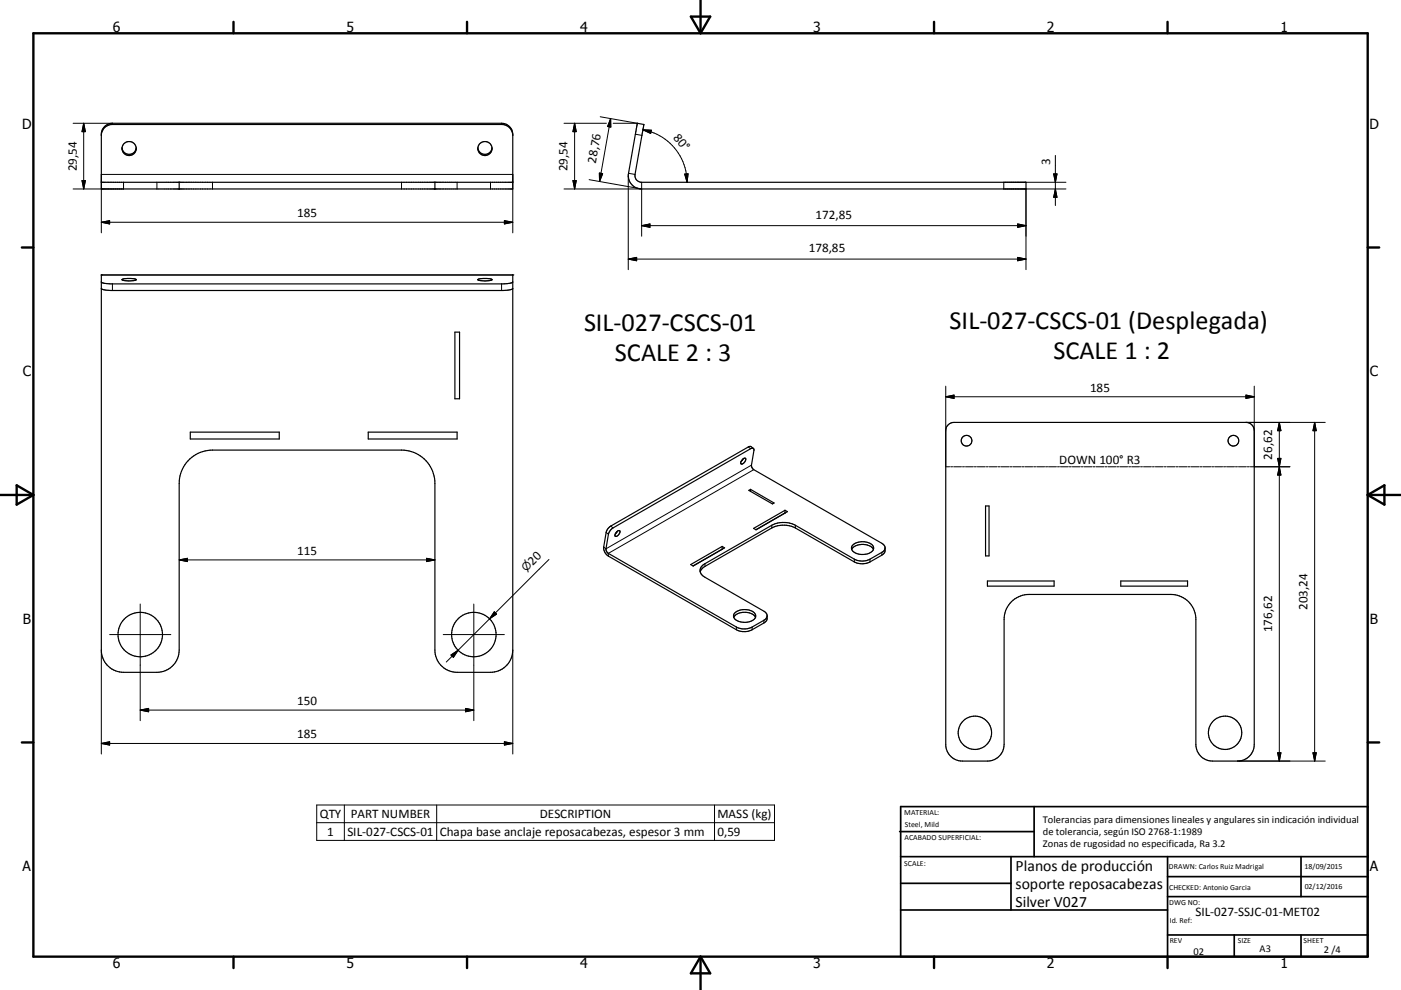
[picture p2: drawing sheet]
<svg xmlns="http://www.w3.org/2000/svg" width="420mm" height="297mm" viewBox="0 0 420 297" stroke-linecap="round" stroke-linejoin="round" font-family="sans-serif">
<g fill="none" stroke="#000" stroke-width=".36">
<path d="M31.3 38l1.1-.8 1.3-.2h116.7a3.3 3.3 0 0 1 3.3 3.3v16.4h-123.3v-16.4l.2-1.3zM191.1 37l1.9 .4-2.6 14.9a1.99 1.99 0 0 0 2 2.4h115.2v2h-115.2a4 4 0 0 1-4-4.7zM30.4 40.6a3.3 3.3 0 0 1 3.3-3.3h116.7a3.3 3.3 0 0 1 3.3 3.3M30.4 54.7h123.3M36.6 44.4a2.15 2.15 0 0 0 2.1 1.9 2.15 2.15 0 0 0 2.1-1.9M53.7 54.7v2M130.4 54.7v2M143.3 44.4a2.13 2.13 0 0 0 2.1 1.9 2.13 2.13 0 0 0 2.1-1.9M30.4 82.5h123.3v112.5a6.7 6.7 0 0 1-6.6 6.7h-10.1a6.7 6.7 0 0 1-6.6-6.7v-50a10 10 0 0 0-10-10h-56.7a10 10 0 0 0-10 10v50a6.7 6.7 0 0 1-6.7 6.7h-10a6.7 6.7 0 0 1-6.6-6.7zM30.4 84.6l.9 .4 2 .2h117.5l1.9-.2 1-.4M30.4 86.6l.7 .3 2.2 .3h117.5l2.2-.3 .7-.3M36.6 83.9a6.1 6.1 0 0 0 4.2 0"/>
<path d="M36.6 83.9h.1M36.6 83.9l1.6-.4 2 .1 .6 .3M40.8 83.9h.1M136.4 99.6h1.4v20h-1.4zM143.4 83.8l2.5-.3 1.6 .4a5.7 5.7 0 0 1-4.3 0zM147.5 83.9h.1M57 129.6h26.7v2.1h-26.7zM110.4 129.6h26.6v2.1h-26.6zM222.7 137.8l.1-.2a.44 .44 0 0 1 .7-.1 .44 .44 0 0 1 0 .7 1.03 1.03 0 0 1-1.4 .9v-.5zM222.7 137.9l-.5 .6M222.8 137.7l-.1 .2M225.9 134.6l-.8-.7-.7 .2-41.5 23.9-.6 .6-.5 .9-.8 4.6a3 3 0 0 0 1.4 2.7l38.4 22.1a5.1 5.1 0 0 0 4.7 0l4.1-2.4 .4-.7v-1.1"/>
<path d="M225.9 134.6h-.9l-41.4 23.9-1.1 1.6-.8 4.6 .1 .7 .6 .6 38.4 22.1a5.1 5.1 0 0 0 4.7 0l3.8-2.2 .6-.7 .1-.5M225.9 134.6l.2 .4-.8 4.6 .1 .5 .4 .7 38.6 22.2 .7 .6 .3 .8M284.2 127.6l.8-.6 1-.3h87.5a2.5 2.5 0 0 1 2.5 2.5v94.2a5 5 0 0 1-5 4.9h-7.5a5 5 0 0 1-5-4.9v-37.6a7.5 7.5 0 0 0-7.5-7.5h-42.5a7.5 7.5 0 0 0-7.5 7.5v37.6a5 5 0 0 1-5 4.9h-7.5a5 5 0 0 1-5-4.9v-94.2l.2-1zM184.9 159.5a.53 .53 0 0 1 .9-.3 .53 .53 0 0 1-.1 .9 .94 .94 0 0 1-1.3 .7l.1-.7zM185.1 159.4l-.6 .8M224.5 147.1l.5-.3 7.1 4.1-.5 .3zM225 146.8v.6M235.4 153.1l-9.5 5.4 .8 .4M235.4 153.1l.7 .4-9.4 5.4M235.4 153.1v.8M235.4 153.9h.1M235.4 153.9l-8.8 5"/>
<path d="M295.5 151.8h1v15h-1zM207.1 169.4l9.4-5.5 .7 .5-9.4 5.4zM216.5 163.9v.9M216.5 164.8h.1M216.5 164.8l-8.7 5M255.3 164.9a4.2 4.2 0 0 1 6.6 0M255.8 163.4a4.6 4.6 0 0 1 6 .4 1.64 1.64 0 0 1-1.5 2.3 4.3 4.3 0 0 1-4.9-1.2l-.1-.8zM265.4 164.4l-.1 .5-.6 .6-3.9 2.3a5 5 0 0 1-4.7 0l-17.6-10.2a7.8 7.8 0 0 0-7.1 0l-20.1 11.5a2.13 2.13 0 0 0-1.4 2.1 2.13 2.13 0 0 0 1.4 2l17.7 10.2 .7 .6 .3 .7M265.4 164.4l-.1 1-.4 .7-4.1 2.5a5.2 5.2 0 0 1-4.7 0l-17.6-10.2a7.8 7.8 0 0 0-7.1 0l-20.1 11.5-.9 .8-.5 .9M296 174.3h20v1.6h-20zM336 174.3h20v1.6h-20zM220 185.2a4.3 4.3 0 0 1 6.5 0"/>
<path d="M220.2 184a4.6 4.6 0 0 1 6.2 .2 1.62 1.62 0 0 1-1.4 2.2 4.3 4.3 0 0 1-5-1.1l-.1-.5z"/>
<circle cx="38.7" cy="44.5" r="2.12"/>
<circle cx="145.4" cy="44.6" r="2.12"/>
<circle cx="289.8" cy="132.2" r="1.61"/>
<circle cx="369.8" cy="132.2" r="1.6"/>
<circle cx="42" cy="190.4" r="6.7"/>
<circle cx="142.1" cy="190.4" r="6.7"/>
<circle cx="292.3" cy="219.8" r="5"/>
<circle cx="367.3" cy="219.8" r="5"/>
</g>
<g fill="none" stroke="#000" stroke-width=".3">
<path d="M21.9 37h11.8v.3M25.1 37l.5 2.5h-1zM25.1 37v19.7M150.4 37v.3M169.1 37h12.7M172.3 37v19.7M172.3 37l.5 2.5h-1zM179.9 35l11.2 2h-7.3M183.1 35.6l-3.4 18.9M183.1 35.6v2.5l-.9-.1zM192.8 38.9a16 16 0 0 1 13.2 15.8M192.8 38.9l2.5 .2-.2 .9z"/>
<path d="M24.6 54.2h1l-.5 2.5zM37 54.7v2h-15.1M47 54.7v2M63.7 54.7v2M120.4 54.7v2M137 54.7v2M147.1 54.7v2M171.8 54.2h1l-.5 2.5zM176.6 53.9l15.8 2.8h-23.3M179.7 51.9l1 .2-1 2.4zM188.4 52.7v28.2M188.4 52l2 .3"/>
<path d="M190.5 40.3l1.9 .3M192.4 54.7v16.2M205.3 52.2l1-.1-.3 2.6zM307.6 56.7v24.2M315.9 52.2h1l-.5 2.5zM316.4 46.6v15.1M316.4 56.7l.5 2.5h-1zM319.6 54.7h-18.7v2h18.7M30.4 69.9v-17.6h123.3v17.6M30.4 66.7h123.3M30.4 66.7l2.5-.5v1zM151.2 66.2l2.5 .5-2.5 .5z"/>
<path d="M188.4 77.7h119.2M188.4 77.7l2.5-.5v1zM192.4 67.7h115.2M192.4 67.7l2.5-.5v1zM305.1 77.2l2.5 .5-2.5 .5zM305.1 67.2l2.5 .5-2.5 .5zM30.4 82.5h123.3M33.7 85.2v2M150.4 85.2v2M283.5 115.9v24.1h1.2M283.5 119h92.5M283.5 119l2.5-.5v1z"/>
<path d="M373.5 118.5l2.5 .5-2.5 .5zM376 115.9v24.1M224.4 134.1l.6 .5M225.3 139.6l-43.6 25.1-.7-.6M373.5 126.7h23.8M383 137.5h1l-.4 2.5zM383.6 126.7v101.6M383.6 126.7l.4 2.5h-1zM394.1 126.7v101.6M394.1 126.7l.5 2.5h-1zM181.7 159.7l.7 .6M183.1 157.8l.7 .6"/>
<path d="M226 140.9l-43.6 25.1v.8M231.4 157.6v.8M238.5 157.6v.8M285 140h.6M285.9 140h2.4M288.6 140h.6M289.5 140h2.3M292.1 140h.6M293 140h2.4M295.7 140h.6M296.6 140h2.3M299.2 140h.7"/>
<path d="M300.1 140h2.4M302.8 140h.6M303.7 140h2.4M306.4 140h.6M307.2 140h2.4M309.9 140h.6M310.8 140h2.4M313.5 140h.6M314.4 140h2.3M317 140h.6M317.9 140h2.4M320.6 140h.6"/>
<path d="M321.5 140h2.4M324.2 140h.5M325.1 140h2.3M327.7 140h.6M328.6 140h2.4M331.3 140h.6M332.2 140h2.3M334.8 140h.6M335.7 140h2.4M338.4 140h.6M339.3 140h2.3M341.9 140h.6"/>
<path d="M342.8 140h2.4M345.5 140h.6M346.4 140h2.3M349.1 140h.5M349.9 140h2.4M352.6 140h.6M353.5 140h2.4M356.2 140h.6M357.1 140h2.3M359.7 140h.6M360.6 140h2.4M363.3 140h.6"/>
<path d="M364.2 140h2.4M366.8 140h.6M367.7 140h2.4M370.4 140h.6M371.3 140h2.4M374 140h.6M374.9 140h11.8M383.6 140l.4 2.5h-1zM53.7 168h76.7M53.7 168l2.5-.5v1zM127.9 167.5l2.5 .5-2.5 .5zM164.6 167.9l-17.8 17.8"/>
<path d="M211.3 169.1v.8M256.1 167.8v.8M260.8 167.8v.8M264.4 165.7v.9M30.4 195v31.2M32.9 190.4h18.3M42 181.2v35M132.9 190.4h18.3M135.2 196.5l2.2-1.4-1.5 2.1zM142 181.2v35M146.8 185.7l-13 12.9M148.2 183.5l.7 .7-2.1 1.5z"/>
<path d="M153.7 195v31.2M220.8 188.1v.8M225.5 188.1v.8M229 186.1v.8M42 213h100M42 213l2.6-.5v1zM139.6 212.5l2.4 .5-2.4 .5zM30.4 223l2.5-.5v1zM30.4 223h123.3M151.2 222.5l2.5 .5-2.5 .5zM371 228.3h26.3M383 225.8h1l-.4 2.5z"/>
<path d="M393.6 225.8h1l-.5 2.5zM95 241.5h137.2v10.6h-137.2zM95 246.8h137.2M103.2 241.5v10.6M130.9 241.5v10.6M214.2 241.5v10.6"/>
</g>
<g fill="#000">
<circle cx="30.4" cy="82.5" r=".18"/>
<circle cx="153.7" cy="82.5" r=".18"/>
</g>
<g fill="none" stroke="#000" stroke-width=".71">
<path d="M10 10h400v277h-400zM70 6.6v3.4M140 6.6v3.4M207.1 5h5.8l-2.9 5zM210 0v10M280 6.6v3.4M350 6.6v3.4M6.6 74.2h3.4M410 74.2h3.5M0 148.5h10M5 145.6l5 2.9-5 2.9zM410 148.5h10.1"/>
<path d="M410 148.5l5.1-2.9v5.8zM6.6 222.7h3.4M410 222.7h3.5M70 287v3.4M140 287v3.4M210 287v10M210 287l2.9 5h-5.8zM280 287v3.4M350 287v3.4"/>
</g>
<g fill="none" stroke="#000" stroke-width=".51">
<path d="M269.7 249.5h40.3M270 242h140v45h-140zM270 257h140M303.1 257v16M310 242v15M350 257v30M390.1 257v12M270 265h33.1M270 273h80M350 269h60M350 263h60M350 280.5h60"/>
<path d="M370 280.5v6.5M390.1 280.5v6.5"/>
</g>
<g fill="#000" stroke="#000" stroke-width=".3">
<path d="M25.1 37l.5 2.5h-1zM172.3 37l.5 2.5h-1zM183.1 35.6v2.5l-.9-.1zM192.8 38.9l2.5 .2-.2 .9zM24.6 54.2h1l-.5 2.5zM171.8 54.2h1l-.5 2.5zM179.7 51.9l1 .2-1 2.4zM205.3 52.2l1-.1-.3 2.6zM315.9 52.2h1l-.5 2.5zM316.4 56.7l.5 2.5h-1zM30.4 66.7l2.5-.5v1zM151.2 66.2l2.5 .5-2.5 .5z"/>
<path d="M188.4 77.7l2.5-.5v1zM192.4 67.7l2.5-.5v1zM305.1 77.2l2.5 .5-2.5 .5zM305.1 67.2l2.5 .5-2.5 .5zM283.5 119l2.5-.5v1zM373.5 118.5l2.5 .5-2.5 .5zM383 137.5h1l-.4 2.5zM383.6 126.7l.4 2.5h-1zM394.1 126.7l.5 2.5h-1zM383.6 140l.4 2.5h-1zM53.7 168l2.5-.5v1zM127.9 167.5l2.5 .5-2.5 .5z"/>
<path d="M135.2 196.5l2.2-1.4-1.5 2.1zM148.2 183.5l.7 .7-2.1 1.5zM42 213l2.6-.5v1zM139.6 212.5l2.4 .5-2.4 .5zM30.4 223l2.5-.5v1zM151.2 222.5l2.5 .5-2.5 .5zM383 225.8h1l-.4 2.5zM393.6 225.8h1l-.5 2.5z"/>
</g>
<g font-size="7.9">
<text x="175.1" y="99.3">SIL-027-CSCS-01</text>
<text x="284.6" y="98.6">SIL-027-CSCS-01 (Desplegada)</text>
<text x="315.8" y="107.6">SCALE 1 : 2</text>
<text x="184.3" y="108.4">SCALE 2 : 3</text>
</g>
<g font-size="4.7">
<text x="304.5" y="261.2">Planos de producción</text>
<text x="304.5" y="266.6">soporte reposacabezas</text>
<text x="304.5" y="272">Silver V027</text>
</g>
<g font-size="4.2">
<text x="33.9" y="9.6">6</text>
<text x="103.9" y="9.6">5</text>
<text x="173.9" y="9.6">4</text>
<text x="243.8" y="9.6">3</text>
<text x="313.9" y="9.6">2</text>
<text x="383.9" y="9.6">1</text>
<text x="6.7" y="38.7">D</text>
<text x="410.5" y="38.7">D</text>
<text x="6.9" y="112.9">C</text>
<text x="410.7" y="112.9">C</text>
<text x="6.9" y="187.1">B</text>
<text x="410.7" y="187.1">B</text>
<text x="6.8" y="261.4">A</text>
<text x="410.7" y="261.4">A</text>
<text x="33.9" y="290.4">6</text>
<text x="103.9" y="290.4">5</text>
<text x="173.9" y="290.4">4</text>
<text x="243.8" y="290.4">3</text>
<text x="313.9" y="290.4">2</text>
<text x="383.9" y="290.4">1</text>
</g>
<g font-size="3.9">
<text x="201.8" y="41.4" transform="rotate(50 201.8 41.4)">80°</text>
<text x="23" y="51.3" transform="rotate(-90 23 51.3)">29,54</text>
<text x="170.2" y="51.3" transform="rotate(-90 170.2 51.3)">29,54</text>
<text x="178.6" y="49.1" transform="rotate(-80 178.6 49.1)">28,76</text>
<text x="314.9" y="49.4" transform="rotate(-90 314.9 49.4)">3</text>
<text x="89.1" y="65.1">185</text>
<text x="244.5" y="65.6">172,85</text>
<text x="242.5" y="75.6">178,85</text>
<text x="326.8" y="117.5">185</text>
<text x="381.4" y="137.9" transform="rotate(-90 381.4 137.9)">26,62</text>
<text x="317.6" y="139.3">DOWN 100° R3</text>
<text x="89.1" y="166.4">115</text>
<text x="159.8" y="169.7" transform="rotate(-45 159.8 169.7)">20</text>
<text x="392" y="183" transform="rotate(-90 392 183)">203,24</text>
<text x="381.4" y="189.7" transform="rotate(-90 381.4 189.7)">176,62</text>
<text x="89.1" y="211.5">150</text>
<text x="89.1" y="221.5">185</text>
<text x="95.8" y="245.4">QTY</text>
<text x="105.2" y="245.4">PART NUMBER</text>
<text x="161.8" y="245.4">DESCRIPTION</text>
<text x="215.1" y="245.5">MASS (kg)</text>
<text x="98.1" y="250.7">1</text>
<text x="104.1" y="250.7">SIL-027-CSCS-01</text>
<text x="131.8" y="250.8">Chapa base anclaje reposacabezas, espesor 3 mm</text>
<text x="215.1" y="250.7">0,59</text>
<text x="358.4" y="274.9">SIL-027-SSJC-01-MET02</text>
</g>
<text font-size="3.3" x="157.7" y="171.7" transform="rotate(-45 157.7 171.7)">⌀</text>
<g font-size="3.1">
<text x="312.7" y="246.8">Tolerancias para dimensiones lineales y angulares sin indicación individual</text>
<text x="312.7" y="250.4">de tolerancia, según ISO 2768-1:1989</text>
<text x="312.7" y="254">Zonas de rugosidad no especificada, Ra 3.2</text>
<text x="357.8" y="286.5">02</text>
<text x="377.6" y="285.6">A3</text>
<text x="396.9" y="285.9">2 /4</text>
</g>
<g font-size="2.4">
<text x="271.1" y="244.4">MATERIAL:</text>
<text x="271.2" y="252">ACABADO SUPERFICIAL:</text>
<text x="271.3" y="248">Steel, Mild</text>
<text x="271.1" y="259.7">SCALE:</text>
<text x="350.4" y="260.8">DRAWN: Carlos Ruiz Madrigal</text>
<text x="391.1" y="260.6">18/09/2015</text>
<text x="350.5" y="267">CHECKED: Antonio Garcia</text>
<text x="391.2" y="266.7">02/12/2016</text>
<text x="350.5" y="271.4">DWG NO:</text>
<text x="350.7" y="276.9">Id. Ref:</text>
<text x="350.7" y="282.8">REV</text>
<text x="371.1" y="282.9">SIZE</text>
<text x="390.8" y="283">SHEET</text>
</g>
</svg>
